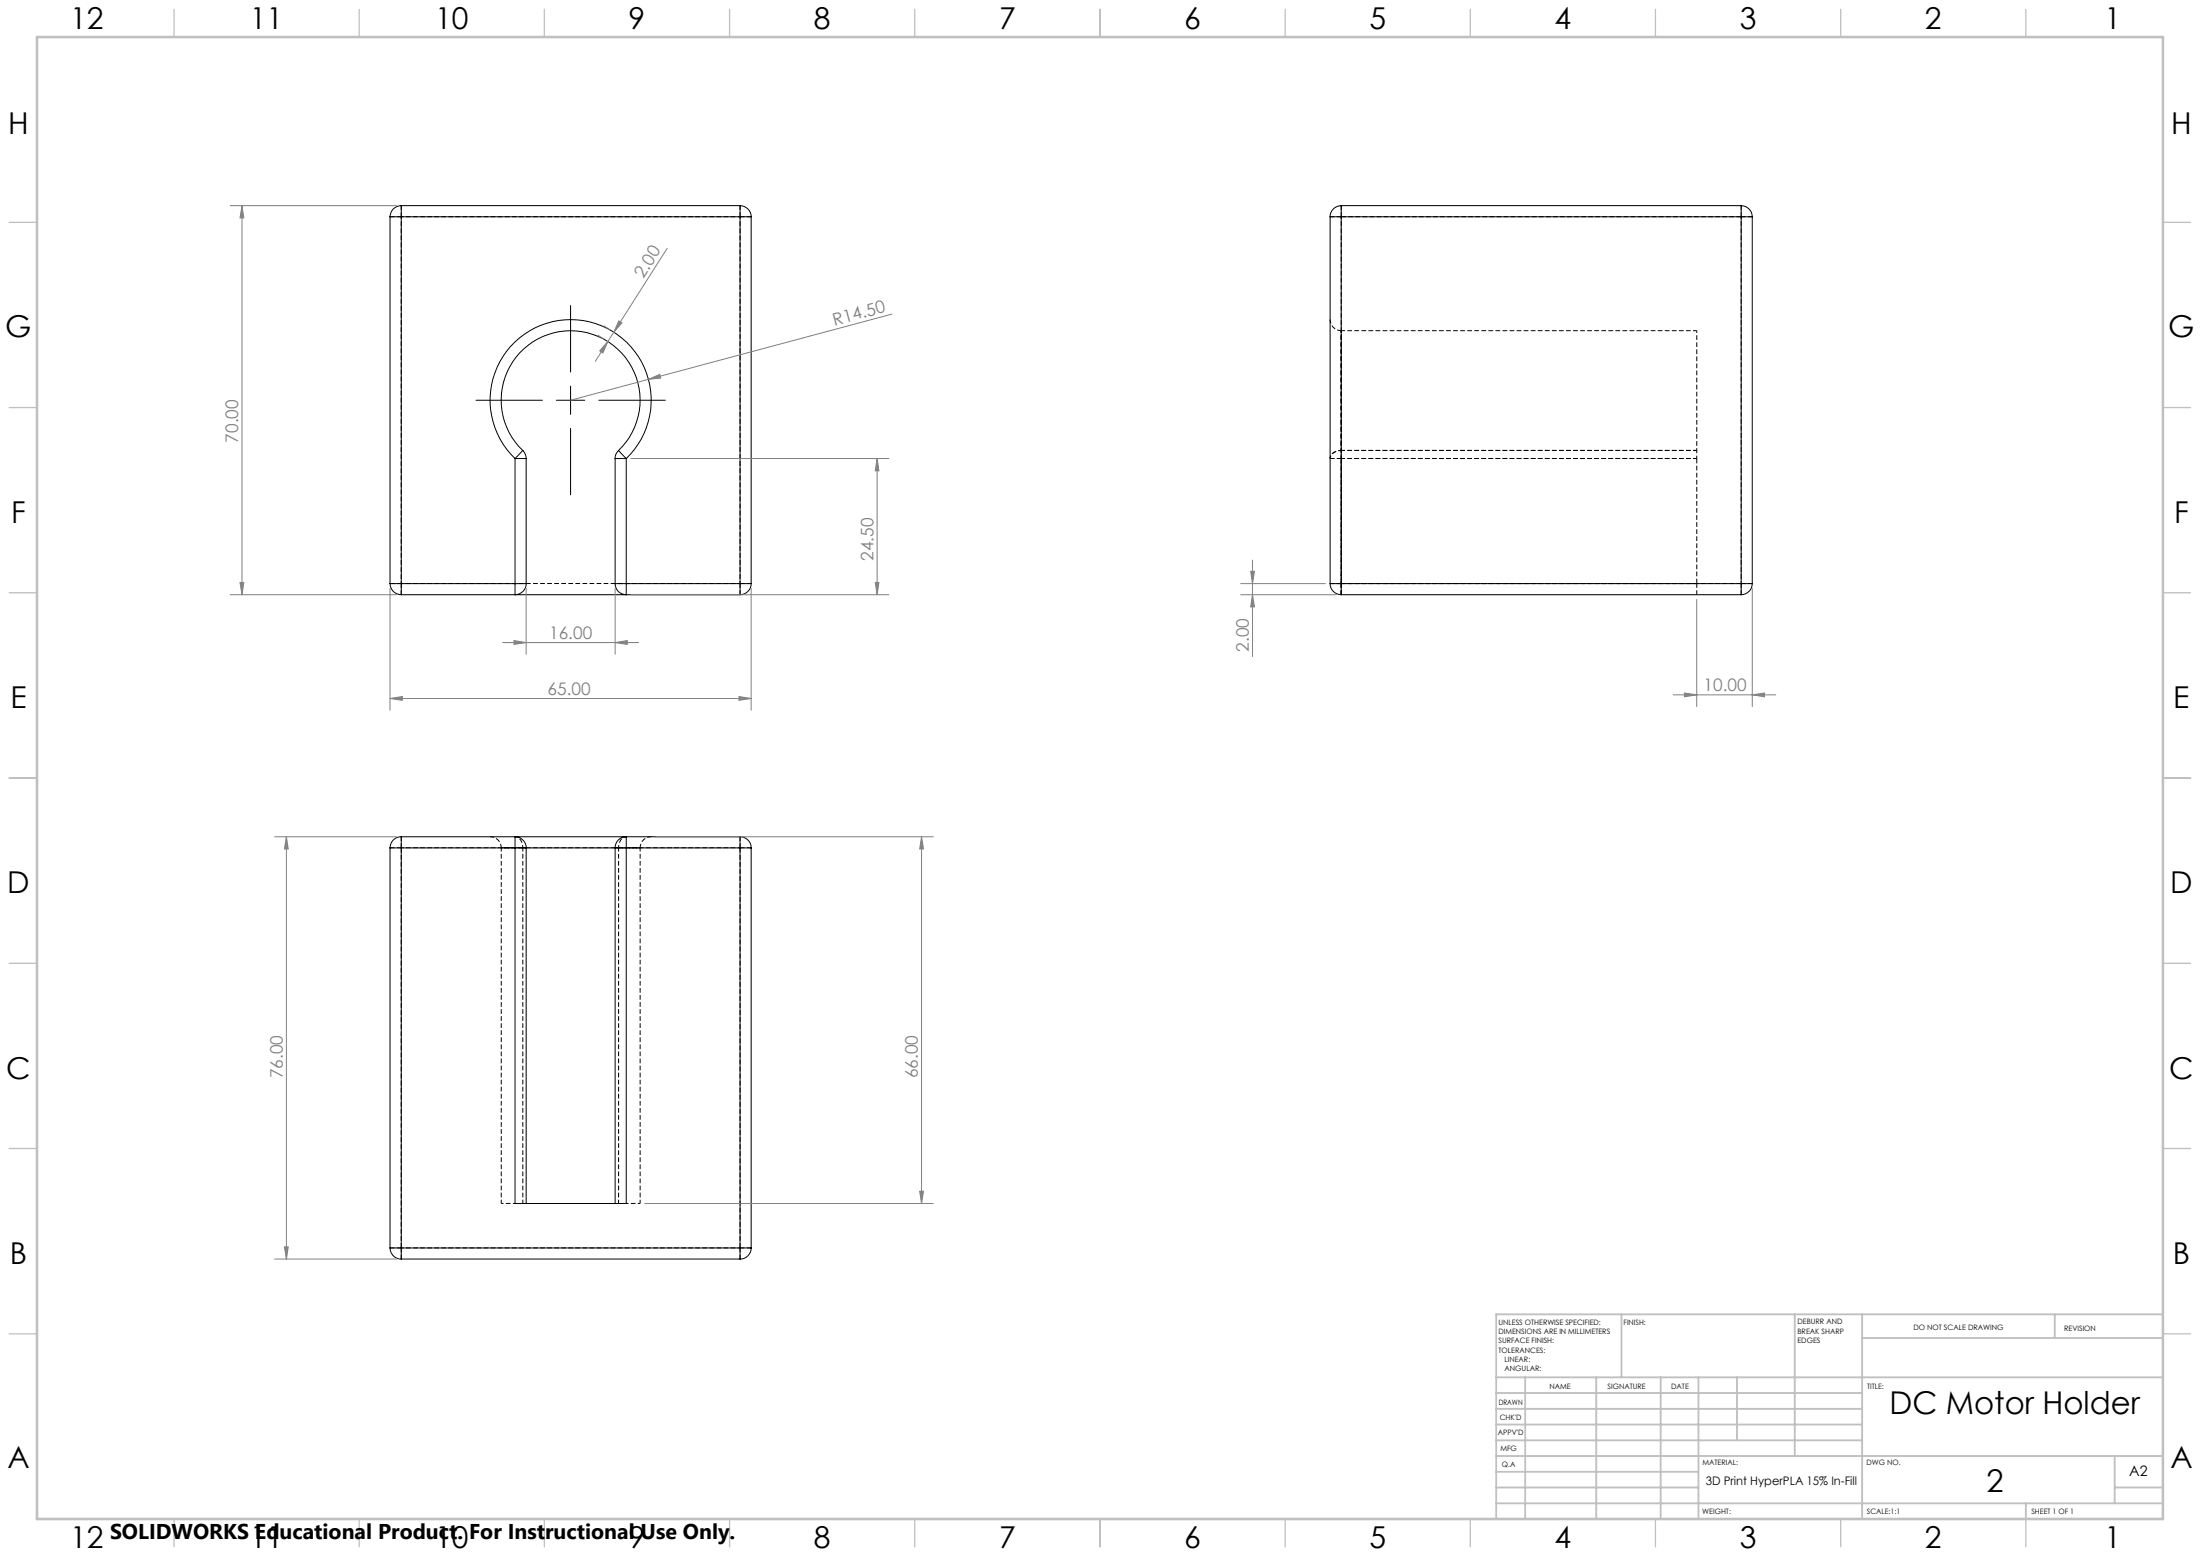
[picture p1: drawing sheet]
<svg xmlns="http://www.w3.org/2000/svg" width="594mm" height="420mm" viewBox="0 0 594 420" stroke-linecap="round" stroke-linejoin="round" font-family="sans-serif">
<g fill="none" stroke="#000" stroke-width=".27" stroke-dasharray="1.3 .6" stroke-dashoffset=".1" stroke-linecap="butt">
<path d="M105.3 58.5h3M108.3 55.5v3M199.8 55.5v3M199.8 58.5h3M359.1 58.5h3M362.1 55.5v3M470.1 58.5h3M470.1 55.5v3M362.1 123.8h-3M105.3 157.5h3M108.3 157.5v3M199.8 157.5v3"/>
<path d="M199.8 157.5h3M359.1 157.5h3M362.1 157.5v3M362.1 157.5h-3M470.1 157.5h3M470.1 157.5v3M362.1 160.5v-3M458.1 160.5v-3M108.3 225.8v3M108.3 228.8h-3M142.1 228.8h-6.8h5.9M167 228.8h5.8h-6.7"/>
<path d="M199.8 225.8v3M202.8 228.8h-3M108.3 336.8h-3M108.3 336.8v3M199.8 336.8v3M202.8 336.8h-3"/>
</g>
<path d="M108.3 58.5h91.5M199.8 157.5h-91.5M108.3 228.8h91.5M199.8 336.8h-91.5" fill="none" stroke="#000" stroke-width=".27" stroke-dasharray="1.3 .6" stroke-dashoffset=".6" stroke-linecap="butt"/>
<path d="M199.8 58.5v99M470.1 58.5v99M362.1 121.6v-32.3v32.3M458.1 121.6v-32.3M108.3 157.5v-99M362.1 157.5v-99M135.3 324.8h3.8M169.1 324.8h3.7" fill="none" stroke="#000" stroke-width=".27" stroke-dasharray="1.3 .6" stroke-dashoffset=".7" stroke-linecap="butt"/>
<g fill="none" stroke="#000" stroke-width=".27">
<path d="M105.3 58.5h3M105.3 58.5v99M108.3 55.5v3M108.3 55.5a3 3 0 0 0-3 3M108.3 58.5h91.5M108.3 55.5h91.5M108.3 58.5v99M199.8 55.5v3M199.8 55.5a3 3 0 0 1 3 3M199.8 58.5h3M199.8 58.5v99M202.8 58.5v99"/>
<path d="M359.1 58.5h3M359.1 58.5v99M362.1 55.5v3M362.1 55.5a3 3 0 0 0-3 3M362.1 58.5h108M362.1 55.5h108M362.1 58.5v99M470.1 58.5h3M470.1 55.5v3M470.1 55.5a3 3 0 0 1 3 3M470.1 58.5v99M473.1 58.5v99"/>
<path d="M154.1 82.5v17.9M128.5 108h17.9M150.2 108h7.7M154.1 104.2v7.6M154.1 115.7v17.9M161.7 108h17.9M139.1 123.8a21.8 21.8 0 0 1-.5-31 21.8 21.8 0 0 1 31 0 21.8 21.8 0 0 1-.5 31M139.1 123.8h3M139.1 123.8v33.7M141.1 121.6l-2 2.2M141.1 121.6a3.3 3.3 0 0 1 1 2.2M141.1 121.6a18.7 18.7 0 0 1-.4-26.7 18.7 18.7 0 0 1 26.7 0 18.7 18.7 0 0 1-.4 26.7"/>
<path d="M142.1 123.8v33.7M166.1 123.8h3M166.1 123.8v33.7M167 121.6l2.1 2.2M167 121.6a2.88 2.88 0 0 0-.9 2.2M169.1 123.8v33.7M105.3 157.5a3 3 0 0 0 3 3M105.3 157.5h3M108.3 157.5v3M108.3 157.5h30.8M139.1 157.5h3M139.1 157.5v3a2.91 2.91 0 0 0 3-3"/>
<path d="M166.1 157.5h3M166.1 157.5a2.84 2.84 0 0 0 3 3v-3M169.1 157.5h30.7M199.8 157.5h3M199.8 157.5v3M202.8 157.5a3 3 0 0 1-3 3M359.1 157.5h3M359.1 157.5a3 3 0 0 0 3 3M362.1 157.5v3M362.1 157.5h108M470.1 157.5v3M470.1 157.5h3"/>
<path d="M473.1 157.5a3 3 0 0 1-3 3M108.3 160.5h91.5M362.1 160.5h108M105.3 228.9h3M105.3 228.9v107.9M108.3 225.9v3M108.3 225.9a3 3 0 0 0-3 3M108.3 228.9v107.9M108.3 228.9h30.8M108.3 225.9h30.8M139.1 225.9v3M139.1 225.9a3 3 0 0 1 3 3"/>
<path d="M139.1 228.9h3M139.1 225.9h30M139.1 228.9v96h30v-96M142.1 228.9h24M142.1 228.9v96M166.1 228.9h3M166.1 228.9v96M169.1 225.9a2.95 2.95 0 0 0-3 3M169.1 225.9v3M169.1 228.9h30.7M169.1 225.9h30.7M199.8 228.9h3"/>
<path d="M199.8 225.9a3 3 0 0 1 3 3M199.8 225.9v3M199.8 228.9v107.9M202.8 228.9v107.9M105.3 336.8h3M105.3 336.8a3 3 0 0 0 3 3M108.3 336.8v3M108.3 336.8h91.5M108.3 339.8h91.5M199.8 336.8h3M199.8 336.8v3M202.8 336.8a3 3 0 0 1-3 3"/>
</g>
<path d="M362.1 121.6a2.69 2.69 0 0 0-3 2.2M362.1 121.6v2.2M362.1 123.8v-2.2M458.1 123.8v-2.2M141.2 228.8a2.67 2.67 0 0 0-2.1-3M142.1 228.8h-.9M167 228.8a2.67 2.67 0 0 1 2.1-3M167 228.8h-.9" fill="none" stroke="#000" stroke-width=".27" stroke-dasharray="1.3 .6" stroke-dashoffset=".5" stroke-linecap="butt"/>
<path d="M458.1 89.3h-96M362.1 121.6h96M362.1 123.8h96M458.1 121.6h-96M458.1 123.8h-96M362.1 157.5h96M458.1 157.5h-96M135.3 228.8v96M141.2 228.8v96M167 324.8v-96M172.8 324.8v-96" fill="none" stroke="#000" stroke-width=".27" stroke-dasharray="1.3 .6" stroke-dashoffset=".3" stroke-linecap="butt"/>
<path d="M362.1 58.5h108M362.1 123.8v33.7M362.1 157.5v-33.7M458.1 157.5v-33.7M470.1 157.5h-108M199.8 228.8v108M108.3 336.8v-108" fill="none" stroke="#000" stroke-width=".27" stroke-dasharray="1.3 .6" stroke-linecap="butt"/>
<path d="M362.1 89.3a3 3 0 0 1-3-3M132.3 225.8a3 3 0 0 1 3 3M172.8 228.8a3 3 0 0 1 3-3" fill="none" stroke="#000" stroke-width=".27" stroke-dasharray="1.3 .6" stroke-dashoffset=".2" stroke-linecap="butt"/>
<g fill="none" stroke="#808080" stroke-width=".27">
<path d="M62.2 55.5h44.9M65.3 55.5v105M65.3 55.5l.5 3.3h-1zM180.1 67l-14.4 22.7M161.5 90.5l1.6 1M163.1 88l1.6 1M164.1 92.2l-1.3 3.1-.9-.6zM164.1 92.2l-3.4 5.4M165.7 89.7l-1.6 2.5M167.1 86.6l.8 .6-2.2 2.5zM240.8 84.8l-86.7 23.2M175.1 102.4l3.1-1.3 .2 .9z"/>
<path d="M170.4 123.8h69.6M236.8 123.8v36.7M236.8 123.8l.5 3.3h-1zM64.8 157.2h1l-.5 3.3zM105.3 158.8v32.9M142.1 158.8v17.8M166.1 158.8v17.8M202.8 158.8v32.9M236.3 157.2h1l-.5 3.3zM335 157.5h22.9M337.7 154.2h1l-.5 3.3zM338.2 151.2v26"/>
<path d="M473.1 158.8v31.9M62.2 160.5h44.9M135.7 173.4h36.7M138.8 172.9l3.3 .5-3.3 .5zM166.1 173.4l3.3-.5v1zM170.4 160.5h69.6M335 160.5h25.9M338.2 160.5l.5 3.3h-1zM458.1 161.8v28.9M105.3 188.5l3.3-.5v1zM105.3 188.5h97.5M199.5 188l3.3 .5-3.3 .5z"/>
<path d="M451.8 187.6h27.7M454.8 187.1l3.3 .5-3.3 .5zM473.1 187.6l3.3-.5v1zM74.2 225.9h32.9M77.3 225.9l.5 3.2h-1zM77.3 225.9v113.9M177.1 225.9h74.9M248.8 225.9l.5 3.2h-1zM248.8 225.9v99M74.2 339.8h32.9M76.8 336.6h1l-.5 3.2zM174.1 324.9h77.9"/>
<path d="M248.3 321.5h1l-.5 3.4z"/>
</g>
<g fill="none" stroke="#c0c0c0" stroke-width=".35">
<path d="M47 2.5v7.5M97 2.5v7.5M147 2.5v7.5M197 2.5v7.5M247 2.5v7.5M297 2.5v7.5M347 2.5v7.5M397 2.5v7.5M447 2.5v7.5M497 2.5v7.5M547 2.5v7.5M2.5 60h7.5"/>
<path d="M584 60h7.5M2.5 110h7.5M584 110h7.5M2.5 160h7.5M584 160h7.5M2.5 210h7.5M584 210h7.5M2.5 260h7.5M584 260h7.5M2.5 310h7.5M584 310h7.5M2.5 360h7.5"/>
<path d="M584 360h7.5M47 410v7.5M97 410v7.5M147 410v7.5M197 410v7.5M247 410v7.5M297 410v7.5M347 410v7.5M397 410v7.5M447 410v7.5M497 410v7.5M547 410v7.5"/>
</g>
<g fill="none" stroke="#c0c0c0" stroke-width=".5">
<path d="M437.8 354.8v17M484.6 354.8v38.2M502.8 354.8v55.2M554.8 354.8v6.4M584 354.8h-180v55.2M404 371.8h180M404 376h98.8M411.8 371.8v38.2M431 371.8v38.2M448.4 371.8v38.2M458.6 371.8v38.2M469 371.8v17"/>
<path d="M502.8 361.2h81.2M404 388.8h98.8M404 384.5h98.8M404 380.3h98.8M404 397.3h54.6M404 393h180M571 393v12.8M404 405.8h180M404 401.5h54.6M547 405.8v4.2M571 401.5h13"/>
</g>
<path d="M10 10h574v400h-574z" fill="none" stroke="#c0c0c0" stroke-width=".7"/>
<g fill="#808080">
<path d="M175.1 102.4l3.1-1.3 .2 .9z"/>
<path d="M105.3 188.5l3.3-.5v1zM199.5 188l3.3 .5-3.3 .5zM138.8 172.9l3.3 .5-3.3 .5zM166.1 173.4l3.3-.5v1zM454.8 187.1l3.3 .5-3.3 .5zM473.1 187.6l3.3-.5v1z"/>
<path d="M164.1 92.2l-1.3 3.1-.9-.6zM167.1 86.6l.8 .6-2.2 2.5z"/>
<path d="M248.3 321.5h1l-.5 3.4zM248.8 225.9l.5 3.2h-1z"/>
<path d="M65.3 55.5l.5 3.3h-1zM64.8 157.2h1l-.5 3.3zM236.8 123.8l.5 3.3h-1zM236.3 157.2h1l-.5 3.3zM77.3 225.9l.5 3.2h-1zM76.8 336.6h1l-.5 3.2zM337.7 154.2h1l-.5 3.3zM338.2 160.5l.5 3.3h-1z"/>
</g>
<g font-size="8.5">
<text x="510.2" y="381.8">DC Motor Holder</text>
<text x="536.3" y="402.7">2</text>
</g>
<g font-size="8.1">
<text x="19" y="8">12</text>
<text x="67.5" y="8">11</text>
<text x="117.5" y="8">10</text>
<text x="169.7" y="8">9</text>
<text x="219.7" y="8">8</text>
<text x="269.7" y="8">7</text>
<text x="319.7" y="8">6</text>
<text x="369.7" y="8">5</text>
<text x="419.7" y="8">4</text>
<text x="469.7" y="8">3</text>
<text x="519.7" y="8">2</text>
<text x="568.2" y="8">1</text>
<text x="2.2" y="36.1">H</text>
<text x="586.2" y="36.1">H</text>
<text x="1.4" y="91.1">G</text>
<text x="585.4" y="91.1">G</text>
<text x="3" y="141.1">F</text>
<text x="587" y="141.1">F</text>
<text x="2.8" y="191.1">E</text>
<text x="586.8" y="191.1">E</text>
<text x="2" y="241.1">D</text>
<text x="586" y="241.1">D</text>
<text x="1.7" y="291.1">C</text>
<text x="585.7" y="291.1">C</text>
<text x="2.7" y="341.1">B</text>
<text x="586.7" y="341.1">B</text>
<text x="2" y="396.1">A</text>
<text x="586" y="396.1">A</text>
<text x="19" y="418">12</text>
<text x="67.5" y="418">11</text>
<text x="117.5" y="418">10</text>
<text x="169.7" y="418">9</text>
<text x="219.7" y="418">8</text>
<text x="269.7" y="418">7</text>
<text x="319.7" y="418">6</text>
<text x="369.7" y="418">5</text>
<text x="419.7" y="418">4</text>
<text x="469.7" y="418">3</text>
<text x="519.7" y="418">2</text>
<text x="568.2" y="418">1</text>
</g>
<text font-size="5.8" x="29.7" y="415.3">SOLIDWORKS Educational Product. For Instructional Use Only.</text>
<g font-size="4.7" fill="#808080">
<text x="173.7" y="75.2" transform="rotate(-58 173.7 75.2)">2.00</text>
<text x="225.3" y="87.9" transform="rotate(-15 225.3 87.9)">R14.50</text>
<text x="64.3" y="119.5" transform="rotate(-90 64.3 119.5)">70.00</text>
<text x="235.8" y="151.4" transform="rotate(-90 235.8 151.4)">24.50</text>
<text x="148.3" y="172.4">16.00</text>
<text x="337.2" y="175.9" transform="rotate(-90 337.2 175.9)">2.00</text>
<text x="147.9" y="187.5">65.00</text>
<text x="460" y="186.5">10.00</text>
<text x="76.3" y="291.1" transform="rotate(-90 76.3 291.1)">76.00</text>
<text x="247.8" y="291.1" transform="rotate(-90 247.8 291.1)">66.00</text>
</g>
<text font-size="3.9" x="574.9" y="398.5">A2</text>
<text font-size="3.2" x="460.5" y="400.9">3D Print HyperPLA 15% In-Fill</text>
<g font-size="2">
<text x="404.6" y="357.6">UNLESS OTHERWISE SPECIFIED:</text>
<text x="438.4" y="357.6">FINISH:</text>
<text x="485.3" y="357.5">DEBURR AND</text>
<text x="485.3" y="360">BREAK SHARP</text>
<text x="516.6" y="359">DO NOT SCALE DRAWING</text>
<text x="557.3" y="359.2">REVISION</text>
<text x="404.6" y="360.1">DIMENSIONS ARE IN MILLIMETERS</text>
<text x="404.6" y="362.6">SURFACE FINISH:</text>
<text x="404.6" y="365.1">TOLERANCES:</text>
<text x="485.3" y="362.5">EDGES</text>
<text x="406.2" y="367.6">LINEAR:</text>
<text x="406.2" y="370.1">ANGULAR:</text>
<text x="418.3" y="375">NAME</text>
<text x="434" y="374.9">SIGNATURE</text>
<text x="451.2" y="374.9">DATE</text>
<text x="504.1" y="374.9">TITLE:</text>
<text x="404.6" y="379.1">DRAWN</text>
<text x="404.9" y="383.3">CHK'D</text>
<text x="404.4" y="387.4">APPV'D</text>
<text x="405.1" y="391.8">MFG</text>
<text x="405.5" y="396">Q.A</text>
<text x="459.6" y="395.5">MATERIAL:</text>
<text x="504" y="395.5">DWG NO.</text>
<text x="459.6" y="408.5">WEIGHT:</text>
<text x="504.1" y="408.6">SCALE:1:1</text>
<text x="548.5" y="408.6">SHEET 1 OF 1</text>
</g>
</svg>
